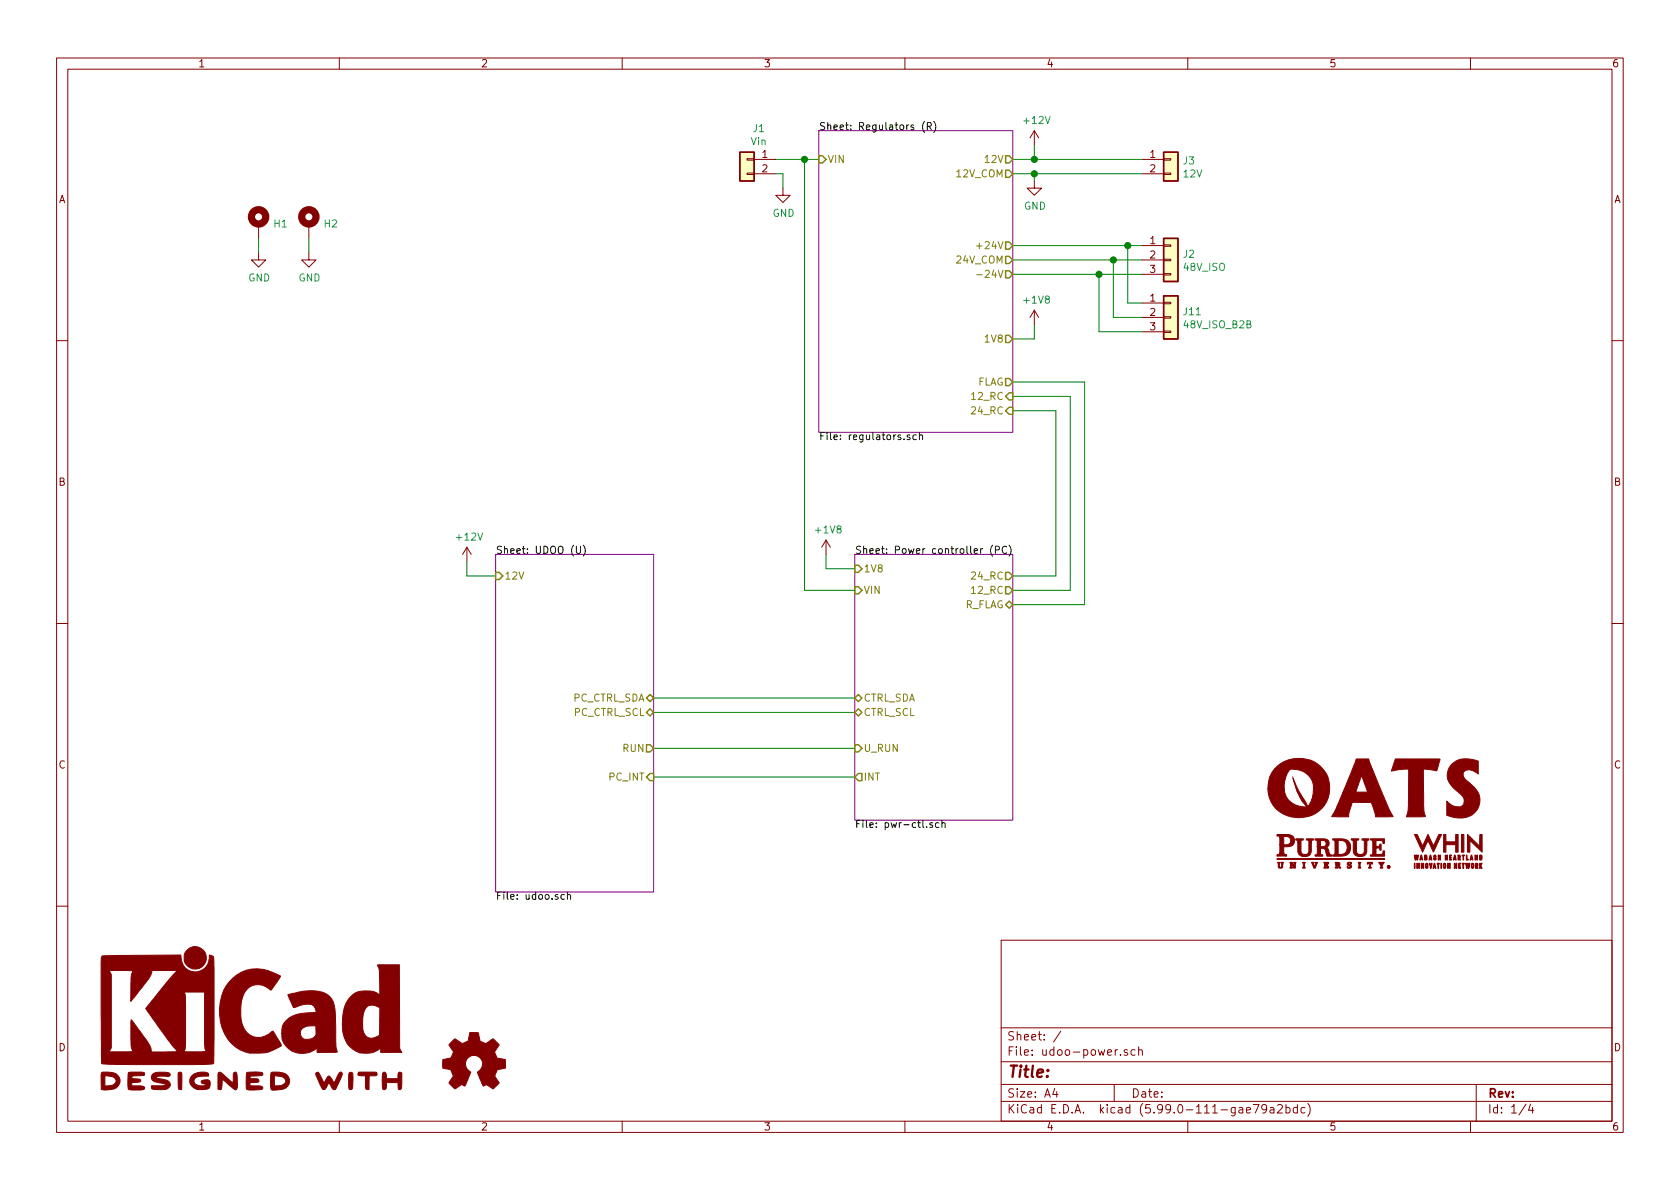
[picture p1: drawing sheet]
EESchema Schematic File Version 5
LIBS:udoo-power-cache
EELAYER 30 0
EELAYER END
$Descr A4 11693 8268
encoding utf-8
Sheet 1 4
Title ""
Date ""
Rev ""
Comp ""
Comment1 ""
Comment2 ""
Comment3 ""
Comment4 ""
Comment5 ""
Comment6 ""
Comment7 ""
Comment8 ""
Comment9 ""
$EndDescr
Wire Wire Line
	5750 3850 5750 3950
Wire Wire Line
	5750 3950 5950 3950
$Comp
L power:+1V8 #PWR03
U 1 1
P 5750 3850
F 0 "#PWR03" H 5750 3700 50  0001 C CNN
F 1 "+1V8" H 5765 4023 50  0000 C CNN
F 2 "" H 5750 3850 50  0001 C CNN
F 3 "" H 5750 3850 50  0001 C CNN
	1    5750 3850
	1    0    0    -1  
$EndComp
$Comp
L power:+12V #PWR01
U 1 1
P 3250 3900
F 0 "#PWR01" H 3250 3750 50  0001 C CNN
F 1 "+12V" H 3265 4073 50  0000 C CNN
F 2 "" H 3250 3900 50  0001 C CNN
F 3 "" H 3250 3900 50  0001 C CNN
	1    3250 3900
	1    0    0    -1  
$EndComp
Wire Wire Line
	3450 4000 3250 4000
Wire Wire Line
	3250 4000 3250 3900
Wire Wire Line
	4550 4850 5950 4850
Wire Wire Line
	4550 4950 5950 4950
Wire Wire Line
	4550 5200 5950 5200
Wire Wire Line
	4550 5400 5950 5400
Wire Wire Line
	7550 4200 7050 4200
Wire Wire Line
	7450 2750 7450 4100
Wire Wire Line
	7450 4100 7050 4100
$Sheet
S 3450 3850 1100 2350
U 5DD13825
F0 "UDOO (U)" 50
F1 "udoo.sch" 50
F2 "12V" I L 3450 4000 50 
F3 "RUN" O R 4550 5200 50 
F4 "PC_CTRL_SCL" T R 4550 4950 50 
F5 "PC_CTRL_SDA" T R 4550 4850 50 
F6 "PC_INT" I R 4550 5400 50 
$EndSheet
$Sheet
S 5950 3850 1100 1850
U 5D750B47
F0 "Power controller (PC)" 50
F1 "pwr-ctl.sch" 50
F2 "1V8" I L 5950 3950 50 
F3 "CTRL_SDA" T L 5950 4850 50 
F4 "U_RUN" I L 5950 5200 50 
F5 "R_FLAG" B R 7050 4200 50 
F6 "VIN" I L 5950 4100 50 
F7 "CTRL_SCL" T L 5950 4950 50 
F8 "INT" O L 5950 5400 50 
F9 "12_RC" O R 7050 4100 50 
F10 "24_RC" O R 7050 4000 50 
$EndSheet
$Comp
L Connector_Generic:Conn_01x02 J1
U 1 1
P 5200 1100
F 0 "J1" H 5118 1317 50  0000 C CNN
F 1 "Vin" H 5118 1226 50  0000 C CNN
F 2 "TerminalBlock_Phoenix:TerminalBlock_Phoenix_PT-1,5-2-5.0-H_1x02_P5.00mm_Horizontal" H 5200 1100 50  0001 C CNN
F 3 "https://media.digikey.com/pdf/Data%20Sheets/Phoenix%20Contact%20PDFs/1935161.pdf" H 5200 1100 50  0001 C CNN
F 4 "1935161" H 5200 1100 50  0001 C CNN "PartNum"
F 5 "277-1667-ND" H 5200 1100 50  0001 C CNN "DigiKey"
	1    5200 1100
	-1   0    0    -1  
$EndComp
$Comp
L power:GND #PWR02
U 1 1
P 5450 1300
F 0 "#PWR02" H 5450 1050 50  0001 C CNN
F 1 "GND" H 5455 1127 50  0000 C CNN
F 2 "" H 5450 1300 50  0001 C CNN
F 3 "" H 5450 1300 50  0001 C CNN
	1    5450 1300
	1    0    0    -1  
$EndComp
Wire Wire Line
	7200 2250 7200 2350
Wire Wire Line
	7200 2350 7050 2350
Wire Wire Line
	7050 2650 7550 2650
Wire Wire Line
	5400 1200 5450 1200
$Comp
L power:+1V8 #PWR06
U 1 1
P 7200 2250
F 0 "#PWR06" H 7200 2100 50  0001 C CNN
F 1 "+1V8" H 7215 2423 50  0000 C CNN
F 2 "" H 7200 2250 50  0001 C CNN
F 3 "" H 7200 2250 50  0001 C CNN
	1    7200 2250
	1    0    0    -1  
$EndComp
Wire Wire Line
	5450 1300 5450 1200
Wire Wire Line
	7050 2750 7450 2750
Wire Wire Line
	5400 1100 5600 1100
Wire Wire Line
	5600 4100 5600 1100
Wire Wire Line
	5600 4100 5950 4100
Connection ~ 5600 1100
Wire Wire Line
	5600 1100 5700 1100
$Comp
L power:+12V #PWR04
U 1 1
P 7200 1000
F 0 "#PWR04" H 7200 850 50  0001 C CNN
F 1 "+12V" H 7215 1173 50  0000 C CNN
F 2 "" H 7200 1000 50  0001 C CNN
F 3 "" H 7200 1000 50  0001 C CNN
	1    7200 1000
	1    0    0    -1  
$EndComp
Wire Wire Line
	7550 2650 7550 4200
Wire Wire Line
	7050 1100 7200 1100
Wire Wire Line
	7200 1100 7200 1000
$Comp
L power:GND #PWR05
U 1 1
P 7200 1250
F 0 "#PWR05" H 7200 1000 50  0001 C CNN
F 1 "GND" H 7205 1077 50  0000 C CNN
F 2 "" H 7200 1250 50  0001 C CNN
F 3 "" H 7200 1250 50  0001 C CNN
	1    7200 1250
	1    0    0    -1  
$EndComp
Wire Wire Line
	7200 1200 7200 1250
Wire Wire Line
	7050 4000 7350 4000
Wire Wire Line
	7350 4000 7350 2850
Wire Wire Line
	7350 2850 7050 2850
$Comp
L Connector_Generic:Conn_01x02 J3
U 1 1
P 8150 1100
F 0 "J3" H 8230 1092 50  0000 L CNN
F 1 "12V" H 8230 1001 50  0000 L CNN
F 2 "TerminalBlock_Phoenix:TerminalBlock_Phoenix_PT-1,5-2-5.0-H_1x02_P5.00mm_Horizontal" H 8150 1100 50  0001 C CNN
F 3 "https://media.digikey.com/pdf/Data%20Sheets/Phoenix%20Contact%20PDFs/1935161.pdf" H 8150 1100 50  0001 C CNN
F 4 "1935161" H 8150 1100 50  0001 C CNN "PartNum"
F 5 "277-1667-ND" H 8150 1100 50  0001 C CNN "DigiKey"
	1    8150 1100
	1    0    0    -1  
$EndComp
Connection ~ 7200 1200
Connection ~ 7200 1100
Wire Wire Line
	7950 1800 7750 1800
Wire Wire Line
	7950 1900 7650 1900
Wire Wire Line
	7950 1700 7850 1700
$Comp
L Connector_Generic:Conn_01x03 J2
U 1 1
P 8150 1800
F 0 "J2" H 8230 1842 50  0000 L CNN
F 1 "48V_ISO" H 8230 1751 50  0000 L CNN
F 2 "TerminalBlock_Phoenix:TerminalBlock_Phoenix_PT-1,5-3-5.0-H_1x03_P5.00mm_Horizontal" H 8150 1800 50  0001 C CNN
F 3 "https://media.digikey.com/pdf/Data%20Sheets/Phoenix%20Contact%20PDFs/1935174.pdf" H 8150 1800 50  0001 C CNN
F 4 "1935174" H 8150 1800 50  0001 C CNN "PartNum"
F 5 "277-1578-ND" H 8150 1800 50  0001 C CNN "DigiKey"
	1    8150 1800
	1    0    0    -1  
$EndComp
$Comp
L Connector_Generic:Conn_01x03 J11
U 1 1
P 8150 2200
F 0 "J11" H 8230 2242 50  0000 L CNN
F 1 "48V_ISO_B2B" H 8230 2151 50  0000 L CNN
F 2 "Connector_PinHeader_2.54mm:PinHeader_1x03_P2.54mm_Vertical" H 8150 2200 50  0001 C CNN
F 3 "https://www.molex.com/pdm_docs/sd/022032031_sd.pdf" H 8150 2200 50  0001 C CNN
F 4 "22-03-2031" H 8150 2200 50  0001 C CNN "PartNum"
F 5 "WM4001-ND" H 8150 2200 50  0001 C CNN "DigiKey"
	1    8150 2200
	1    0    0    -1  
$EndComp
Wire Wire Line
	7950 2100 7850 2100
Wire Wire Line
	7850 2100 7850 1700
Connection ~ 7850 1700
Wire Wire Line
	7850 1700 7050 1700
Wire Wire Line
	7950 2200 7750 2200
Wire Wire Line
	7750 2200 7750 1800
Connection ~ 7750 1800
Wire Wire Line
	7750 1800 7050 1800
Wire Wire Line
	7950 2300 7650 2300
Wire Wire Line
	7650 2300 7650 1900
Connection ~ 7650 1900
Wire Wire Line
	7650 1900 7050 1900
Wire Wire Line
	7050 1200 7200 1200
$Sheet
S 5700 900  1350 2100
U 5D93ECC9
F0 "Regulators (R)" 50
F1 "regulators.sch" 50
F2 "VIN" I L 5700 1100 50 
F3 "FLAG" O R 7050 2650 50 
F4 "1V8" O R 7050 2350 50 
F5 "12_RC" I R 7050 2750 50 
F6 "12V" O R 7050 1100 50 
F7 "+24V" O R 7050 1700 50 
F8 "-24V" O R 7050 1900 50 
F9 "24_RC" I R 7050 2850 50 
F10 "24V_COM" O R 7050 1800 50 
F11 "12V_COM" O R 7050 1200 50 
$EndSheet
Wire Wire Line
	7200 1200 7950 1200
Wire Wire Line
	7200 1100 7950 1100
$Comp
L logos:WHIN_LOGO G3
U 1 1
P 10100 5950
F 0 "G3" H 10100 5800 50  0001 C CNN
F 1 "WHIN_LOGO" H 10100 6150 50  0001 C CNN
F 2 "logos:WHIN_LOGO" H 10100 5950 50  0001 C CNN
F 3 "" H 10100 5950 50  0001 C CNN
	1    10100 5950
	1    0    0    -1  
$EndComp
$Comp
L logos:PURDUE_LOGO G2
U 1 1
P 9250 5900
F 0 "G2" H 9250 5700 50  0001 C CNN
F 1 "PURDUE_LOGO" H 9250 6050 50  0001 C CNN
F 2 "logos:PURDUE_LOGO" H 9250 5900 50  0001 C CNN
F 3 "" H 9250 5900 50  0001 C CNN
	1    9250 5900
	1    0    0    -1  
$EndComp
$Comp
L logos:OATS_LOGO G1
U 1 1
P 9700 5500
F 0 "G1" H 9700 5250 50  0001 C CNN
F 1 "OATS_LOGO" H 9700 5800 50  0001 C CNN
F 2 "logos:OATS_LOGO" H 9700 5500 50  0001 C CNN
F 3 "" H 9700 5500 50  0001 C CNN
	1    9700 5500
	1    0    0    -1  
$EndComp
$Comp
L Mechanical:MountingHole_Pad H2
U 1 1
P 2150 1550
F 0 "H2" H 2250 1553 50  0000 L CNN
F 1 "MountingHole_Pad" H 2250 1508 50  0001 L CNN
F 2 "MountingHole:MountingHole_3.2mm_M3_Pad_Via" H 2150 1550 50  0001 C CNN
F 3 "~" H 2150 1550 50  0001 C CNN
	1    2150 1550
	1    0    0    -1  
$EndComp
$Comp
L Mechanical:MountingHole_Pad H1
U 1 1
P 1800 1550
F 0 "H1" H 1900 1553 50  0000 L CNN
F 1 "MountingHole_Pad" H 1900 1508 50  0001 L CNN
F 2 "MountingHole:MountingHole_3.2mm_M3_Pad_Via" H 1800 1550 50  0001 C CNN
F 3 "~" H 1800 1550 50  0001 C CNN
	1    1800 1550
	1    0    0    -1  
$EndComp
$Comp
L power:GND #PWR0103
U 1 1
P 1800 1750
F 0 "#PWR0103" H 1800 1500 50  0001 C CNN
F 1 "GND" H 1805 1577 50  0000 C CNN
F 2 "" H 1800 1750 50  0001 C CNN
F 3 "" H 1800 1750 50  0001 C CNN
	1    1800 1750
	1    0    0    -1  
$EndComp
$Comp
L power:GND #PWR0104
U 1 1
P 2150 1750
F 0 "#PWR0104" H 2150 1500 50  0001 C CNN
F 1 "GND" H 2155 1577 50  0000 C CNN
F 2 "" H 2150 1750 50  0001 C CNN
F 3 "" H 2150 1750 50  0001 C CNN
	1    2150 1750
	1    0    0    -1  
$EndComp
Wire Wire Line
	2150 1750 2150 1650
Wire Wire Line
	1800 1750 1800 1650
$Comp
L Graphic:Logo_Open_Hardware_Small LOGO1
U 1 1
P 3300 7400
F 0 "LOGO1" H 3300 7675 50  0001 C CNN
F 1 "Logo_Open_Hardware_Small" H 3300 7175 50  0001 C CNN
F 2 "Symbol:OSHW-Logo_7.5x8mm_SilkScreen" H 3300 7400 50  0001 C CNN
F 3 "~" H 3300 7400 50  0001 C CNN
	1    3300 7400
	1    0    0    -1  
$EndComp
$Comp
L logos:KICAD_LOGO G4
U 1 1
P 1750 7100
F 0 "G4" H 1750 6579 50  0001 C CNN
F 1 "KICAD_LOGO" H 1750 7621 50  0001 C CNN
F 2 "Symbol:KiCad-Logo2_6mm_SilkScreen" H 1750 7100 50  0001 C CNN
F 3 "" H 1750 7100 50  0001 C CNN
	1    1750 7100
	1    0    0    -1  
$EndComp
$EndSCHEMATC
